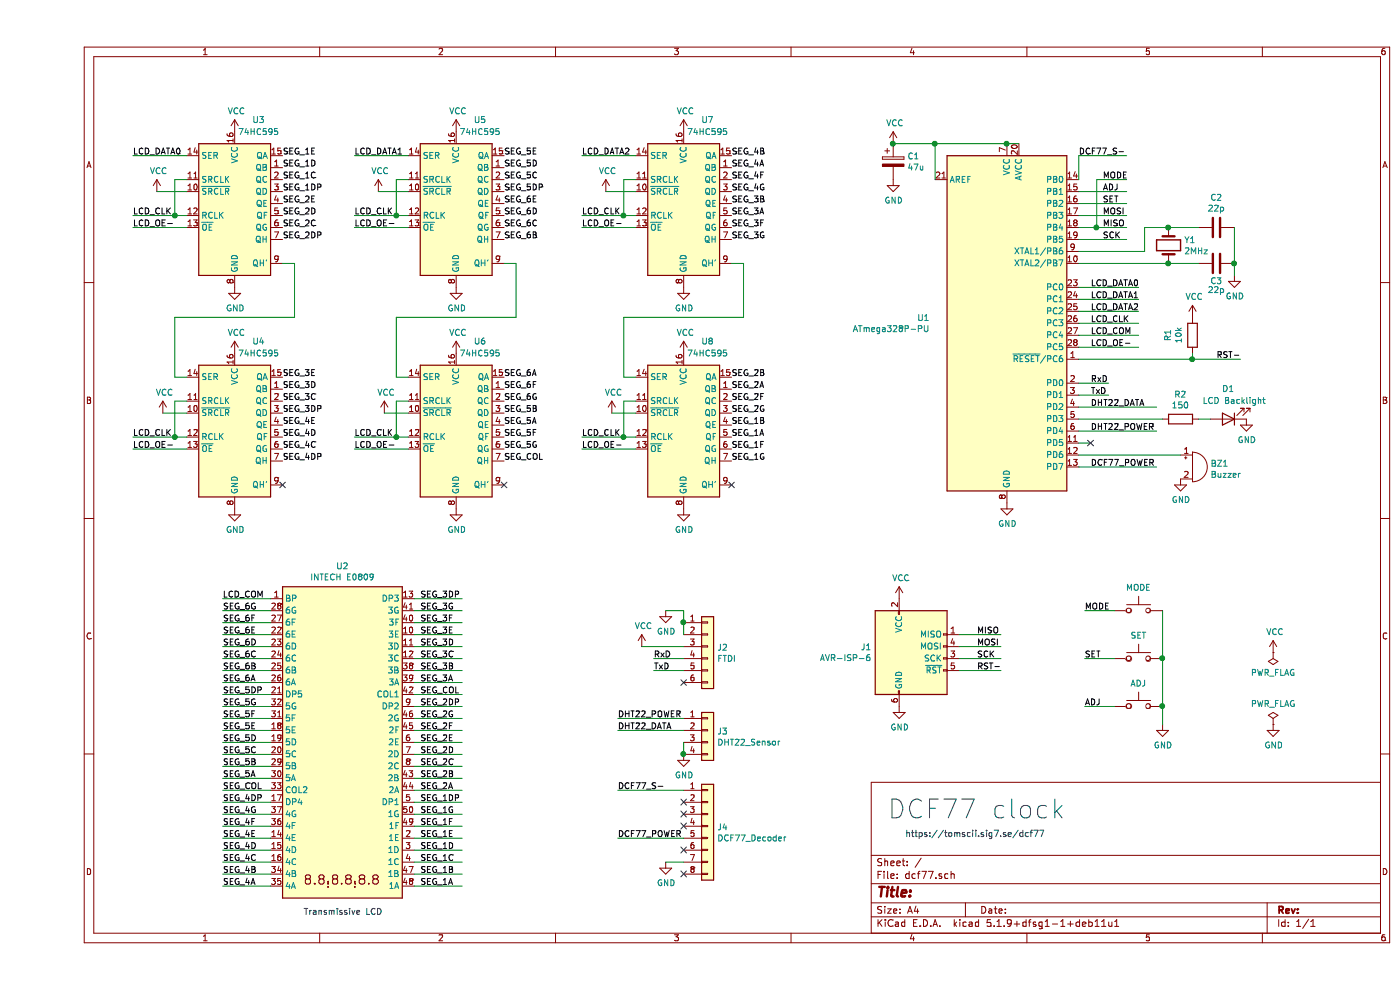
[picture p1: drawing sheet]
EESchema Schematic File Version 4
EELAYER 30 0
EELAYER END
$Descr A4 11693 8268
encoding utf-8
Sheet 1 1
Title ""
Date ""
Rev ""
Comp ""
Comment1 ""
Comment2 ""
Comment3 ""
Comment4 ""
$EndDescr
$Comp
L MCU_Microchip_ATmega:ATmega328P-PU U1
U 1 1
P 8100 2700
F 0 "U1" H 7456 2746 50  0000 R CNN
F 1 "ATmega328P-PU" H 7456 2655 50  0000 R CNN
F 2 "Package_DIP:DIP-28_W7.62mm" H 8100 2700 50  0001 C CIN
F 3 "http://ww1.microchip.com/downloads/en/DeviceDoc/ATmega328_P%20AVR%20MCU%20with%20picoPower%20Technology%20Data%20Sheet%2040001984A.pdf" H 8100 2700 50  0001 C CNN
	1    8100 2700
	1    0    0    -1  
$EndComp
$Comp
L Device:Crystal Y1
U 1 1
P 9450 2050
F 0 "Y1" V 9404 2181 50  0000 L CNN
F 1 "2MHz" V 9495 2181 50  0000 L CNN
F 2 "Crystal:Crystal_HC49-U_Vertical" H 9450 2050 50  0001 C CNN
F 3 "~" H 9450 2050 50  0001 C CNN
	1    9450 2050
	0    1    1    0   
$EndComp
$Comp
L Device:C C2
U 1 1
P 9850 1900
F 0 "C2" V 9598 1900 50  0000 C CNN
F 1 "22p" V 9689 1900 50  0000 C CNN
F 2 "Capacitor_THT:C_Disc_D5.0mm_W2.5mm_P5.00mm" H 9888 1750 50  0001 C CNN
F 3 "~" H 9850 1900 50  0001 C CNN
	1    9850 1900
	0    1    1    0   
$EndComp
$Comp
L Device:C C3
U 1 1
P 9850 2200
F 0 "C3" V 9700 2200 50  0000 C CNN
F 1 "22p" V 9625 2200 50  0000 C CNN
F 2 "Capacitor_THT:C_Disc_D5.0mm_W2.5mm_P5.00mm" H 9888 2050 50  0001 C CNN
F 3 "~" H 9850 2200 50  0001 C CNN
	1    9850 2200
	0    -1   -1   0   
$EndComp
$Comp
L power:GND #PWR0101
U 1 1
P 10000 2300
F 0 "#PWR0101" H 10000 2050 50  0001 C CNN
F 1 "GND" H 10005 2127 50  0000 C CNN
F 2 "" H 10000 2300 50  0001 C CNN
F 3 "" H 10000 2300 50  0001 C CNN
	1    10000 2300
	1    0    0    -1  
$EndComp
$Comp
L power:GND #PWR0102
U 1 1
P 8100 4200
F 0 "#PWR0102" H 8100 3950 50  0001 C CNN
F 1 "GND" H 8105 4027 50  0000 C CNN
F 2 "" H 8100 4200 50  0001 C CNN
F 3 "" H 8100 4200 50  0001 C CNN
	1    8100 4200
	1    0    0    -1  
$EndComp
Wire Wire Line
	8700 2200 9450 2200
Wire Wire Line
	9700 2200 9450 2200
Connection ~ 9450 2200
Wire Wire Line
	8700 2100 9250 2100
Wire Wire Line
	9250 2100 9250 1900
Wire Wire Line
	9250 1900 9450 1900
Wire Wire Line
	9450 1900 9700 1900
Connection ~ 9450 1900
Wire Wire Line
	10000 1900 10000 2200
Wire Wire Line
	10000 2200 10000 2300
Connection ~ 10000 2200
$Comp
L power:VCC #PWR0103
U 1 1
P 7150 1200
F 0 "#PWR0103" H 7150 1050 50  0001 C CNN
F 1 "VCC" H 7165 1373 50  0000 C CNN
F 2 "" H 7150 1200 50  0001 C CNN
F 3 "" H 7150 1200 50  0001 C CNN
	1    7150 1200
	1    0    0    -1  
$EndComp
$Comp
L Device:CP C1
U 1 1
P 7150 1350
F 0 "C1" H 7268 1396 50  0000 L CNN
F 1 "47u" H 7268 1305 50  0000 L CNN
F 2 "Capacitor_THT:CP_Radial_D5.0mm_P2.00mm" H 7188 1200 50  0001 C CNN
F 3 "~" H 7150 1350 50  0001 C CNN
	1    7150 1350
	1    0    0    -1  
$EndComp
Wire Wire Line
	7150 1200 7500 1200
Connection ~ 7150 1200
Wire Wire Line
	8100 1200 8200 1200
Connection ~ 8100 1200
Wire Wire Line
	7500 1500 7500 1200
Connection ~ 7500 1200
Wire Wire Line
	7500 1200 8100 1200
$Comp
L power:GND #PWR0104
U 1 1
P 7150 1500
F 0 "#PWR0104" H 7150 1250 50  0001 C CNN
F 1 "GND" H 7155 1327 50  0000 C CNN
F 2 "" H 7150 1500 50  0001 C CNN
F 3 "" H 7150 1500 50  0001 C CNN
	1    7150 1500
	1    0    0    -1  
$EndComp
$Comp
L Connector:AVR-ISP-6 J1
U 1 1
P 7300 5500
F 0 "J1" H 6971 5596 50  0000 R CNN
F 1 "AVR-ISP-6" H 6971 5505 50  0000 R CNN
F 2 "Connector_PinHeader_2.54mm:PinHeader_2x03_P2.54mm_Horizontal" V 7050 5550 50  0001 C CNN
F 3 " ~" H 6025 4950 50  0001 C CNN
	1    7300 5500
	1    0    0    -1  
$EndComp
$Comp
L power:VCC #PWR0105
U 1 1
P 7200 5000
F 0 "#PWR0105" H 7200 4850 50  0001 C CNN
F 1 "VCC" H 7215 5173 50  0000 C CNN
F 2 "" H 7200 5000 50  0001 C CNN
F 3 "" H 7200 5000 50  0001 C CNN
	1    7200 5000
	1    0    0    -1  
$EndComp
$Comp
L power:GND #PWR0106
U 1 1
P 7200 5900
F 0 "#PWR0106" H 7200 5650 50  0001 C CNN
F 1 "GND" H 7205 5727 50  0000 C CNN
F 2 "" H 7200 5900 50  0001 C CNN
F 3 "" H 7200 5900 50  0001 C CNN
	1    7200 5900
	1    0    0    -1  
$EndComp
$Comp
L power:GND #PWR0107
U 1 1
P 5250 5100
F 0 "#PWR0107" H 5250 4850 50  0001 C CNN
F 1 "GND" H 5255 4927 50  0000 C CNN
F 2 "" H 5250 5100 50  0001 C CNN
F 3 "" H 5250 5100 50  0001 C CNN
	1    5250 5100
	1    0    0    -1  
$EndComp
Wire Wire Line
	5250 5100 5400 5100
Text Label 8900 1900 0    50   ~ 0
MISO
Text Label 8900 1800 0    50   ~ 0
MOSI
Text Label 8900 2000 0    50   ~ 0
SCK
Text Label 9850 3000 0    50   ~ 0
RST-
Wire Wire Line
	7700 5300 8050 5300
Wire Wire Line
	7700 5400 8050 5400
Wire Wire Line
	7700 5500 8050 5500
Wire Wire Line
	7700 5600 8050 5600
Text Label 7850 5300 0    50   ~ 0
MISO
Text Label 7850 5400 0    50   ~ 0
MOSI
Text Label 7850 5500 0    50   ~ 0
SCK
Text Label 7850 5600 0    50   ~ 0
RST-
Wire Wire Line
	5400 5500 5150 5500
Wire Wire Line
	5400 5600 5150 5600
Text Label 8800 3200 0    50   ~ 0
RxD
Text Label 8800 3300 0    50   ~ 0
TxD
Text Label 5150 5500 0    50   ~ 0
RxD
Text Label 5150 5600 0    50   ~ 0
TxD
Wire Wire Line
	8700 2000 9100 2000
Wire Wire Line
	8700 1900 8850 1900
Wire Wire Line
	8700 1800 9100 1800
$Comp
L Switch:SW_Push SW2
U 1 1
P 9200 5500
F 0 "SW2" H 9200 5785 50  0001 C CNN
F 1 "SET" H 9200 5693 50  0000 C CNN
F 2 "Button_Switch_THT:SW_PUSH-12mm" H 9200 5700 50  0001 C CNN
F 3 "~" H 9200 5700 50  0001 C CNN
	1    9200 5500
	1    0    0    -1  
$EndComp
$Comp
L Switch:SW_Push SW3
U 1 1
P 9200 5900
F 0 "SW3" H 9200 6185 50  0001 C CNN
F 1 "ADJ" H 9200 6093 50  0000 C CNN
F 2 "Button_Switch_THT:SW_PUSH-12mm" H 9200 6100 50  0001 C CNN
F 3 "~" H 9200 6100 50  0001 C CNN
	1    9200 5900
	1    0    0    -1  
$EndComp
$Comp
L power:GND #PWR0108
U 1 1
P 9400 6050
F 0 "#PWR0108" H 9400 5800 50  0001 C CNN
F 1 "GND" H 9405 5877 50  0000 C CNN
F 2 "" H 9400 6050 50  0001 C CNN
F 3 "" H 9400 6050 50  0001 C CNN
	1    9400 6050
	1    0    0    -1  
$EndComp
Wire Wire Line
	8700 1600 9100 1600
Wire Wire Line
	8700 1700 9100 1700
Wire Wire Line
	8850 1900 8850 1500
Wire Wire Line
	8850 1500 9100 1500
Connection ~ 8850 1900
Wire Wire Line
	8850 1900 9100 1900
Text Label 8900 1500 0    50   ~ 0
MODE
Text Label 8900 1600 0    50   ~ 0
ADJ
Text Label 8900 1700 0    50   ~ 0
SET
Wire Wire Line
	8750 5100 9000 5100
Text Label 8750 5100 0    50   ~ 0
MODE
Text Label 8750 5900 0    50   ~ 0
ADJ
Text Label 8750 5500 0    50   ~ 0
SET
Wire Wire Line
	8700 1500 8700 1300
Text Label 8700 1300 0    50   ~ 0
DCF77_S-
$Comp
L Connector_Generic:Conn_01x08 J4
U 1 1
P 5600 6900
F 0 "J4" H 5680 6892 50  0000 L CNN
F 1 "DCF77_Decoder" H 5680 6801 50  0000 L CNN
F 2 "Connector_PinSocket_2.54mm:PinSocket_1x08_P2.54mm_Vertical" H 5600 6900 50  0001 C CNN
F 3 "~" H 5600 6900 50  0001 C CNN
	1    5600 6900
	1    0    0    -1  
$EndComp
$Comp
L power:GND #PWR0109
U 1 1
P 5250 7200
F 0 "#PWR0109" H 5250 6950 50  0001 C CNN
F 1 "GND" H 5255 7027 50  0000 C CNN
F 2 "" H 5250 7200 50  0001 C CNN
F 3 "" H 5250 7200 50  0001 C CNN
	1    5250 7200
	1    0    0    -1  
$EndComp
Wire Wire Line
	5250 7200 5400 7200
Text Label 4850 7000 0    50   ~ 0
DCF77_POWER
Text Label 4850 6600 0    50   ~ 0
DCF77_S-
Wire Wire Line
	5400 6600 4850 6600
Wire Wire Line
	4850 7000 5400 7000
Wire Wire Line
	8700 1300 9100 1300
Text Label 8800 3900 0    50   ~ 0
DCF77_POWER
$Comp
L Device:Buzzer BZ1
U 1 1
P 9650 3900
F 0 "BZ1" H 9802 3929 50  0000 L CNN
F 1 "Buzzer" H 9802 3838 50  0000 L CNN
F 2 "Buzzer_Beeper:Buzzer_12x9.5RM7.6" V 9625 4000 50  0001 C CNN
F 3 "~" V 9625 4000 50  0001 C CNN
	1    9650 3900
	1    0    0    -1  
$EndComp
$Comp
L power:GND #PWR0110
U 1 1
P 9550 4000
F 0 "#PWR0110" H 9550 3750 50  0001 C CNN
F 1 "GND" H 9555 3827 50  0000 C CNN
F 2 "" H 9550 4000 50  0001 C CNN
F 3 "" H 9550 4000 50  0001 C CNN
	1    9550 4000
	1    0    0    -1  
$EndComp
Wire Wire Line
	9550 3800 8700 3800
$Comp
L Connector_Generic:Conn_01x04 J3
U 1 1
P 5600 6100
F 0 "J3" H 5680 6092 50  0000 L CNN
F 1 "DHT22_Sensor" H 5680 6001 50  0000 L CNN
F 2 "Connector_PinSocket_2.54mm:PinSocket_1x04_P2.54mm_Vertical" H 5600 6100 50  0001 C CNN
F 3 "~" H 5600 6100 50  0001 C CNN
	1    5600 6100
	1    0    0    -1  
$EndComp
Text Label 4850 6000 0    50   ~ 0
DHT22_POWER
Text Label 4850 6100 0    50   ~ 0
DHT22_DATA
Wire Wire Line
	5400 6000 4850 6000
Wire Wire Line
	5400 6100 4850 6100
$Comp
L power:GND #PWR0111
U 1 1
P 5400 6300
F 0 "#PWR0111" H 5400 6050 50  0001 C CNN
F 1 "GND" H 5405 6127 50  0000 C CNN
F 2 "" H 5400 6300 50  0001 C CNN
F 3 "" H 5400 6300 50  0001 C CNN
	1    5400 6300
	1    0    0    -1  
$EndComp
Wire Wire Line
	5400 6200 5400 6300
Connection ~ 5400 6300
Text Label 8800 3400 0    50   ~ 0
DHT22_DATA
Text Label 8800 3600 0    50   ~ 0
DHT22_POWER
Wire Wire Line
	8700 3400 9350 3400
Wire Wire Line
	8700 3600 9350 3600
Wire Wire Line
	8700 3900 9350 3900
$Comp
L Device:R R2
U 1 1
P 9550 3500
F 0 "R2" V 9343 3500 50  0000 C CNN
F 1 "150" V 9434 3500 50  0000 C CNN
F 2 "Resistor_THT:R_Axial_DIN0207_L6.3mm_D2.5mm_P2.54mm_Vertical" V 9480 3500 50  0001 C CNN
F 3 "~" H 9550 3500 50  0001 C CNN
	1    9550 3500
	0    1    1    0   
$EndComp
Wire Wire Line
	9400 3500 8700 3500
$Comp
L Device:LED D1
U 1 1
P 9950 3500
F 0 "D1" H 9950 3250 50  0000 C CNN
F 1 "LCD Backlight" H 9900 3350 50  0000 C CNN
F 2 "tomscii:LED_backlight_COM0621" H 9950 3500 50  0001 C CNN
F 3 "~" H 9950 3500 50  0001 C CNN
	1    9950 3500
	-1   0    0    1   
$EndComp
Wire Wire Line
	9700 3500 9800 3500
$Comp
L power:GND #PWR0112
U 1 1
P 10100 3500
F 0 "#PWR0112" H 10100 3250 50  0001 C CNN
F 1 "GND" H 10105 3327 50  0000 C CNN
F 2 "" H 10100 3500 50  0001 C CNN
F 3 "" H 10100 3500 50  0001 C CNN
	1    10100 3500
	1    0    0    -1  
$EndComp
Text Label 8800 2400 0    50   ~ 0
LCD_DATA0
Text Label 8800 2500 0    50   ~ 0
LCD_DATA1
Text Label 8800 2600 0    50   ~ 0
LCD_DATA2
Text Label 8800 2700 0    50   ~ 0
LCD_CLK
Text Label 8800 2800 0    50   ~ 0
LCD_COM
Text Label 8800 2900 0    50   ~ 0
LCD_OE-
Wire Wire Line
	8700 2400 9200 2400
Wire Wire Line
	8700 2500 9200 2500
Wire Wire Line
	8700 2600 9200 2600
Wire Wire Line
	8700 2700 9200 2700
Wire Wire Line
	8700 2800 9200 2800
Wire Wire Line
	8700 2900 9200 2900
$Comp
L 74xx:74HC595 U3
U 1 1
P 1650 1700
F 0 "U3" H 1850 2400 50  0000 C CNN
F 1 "74HC595" H 1850 2300 50  0000 C CNN
F 2 "Package_DIP:DIP-16_W7.62mm_LongPads" H 1650 1700 50  0001 C CNN
F 3 "http://www.ti.com/lit/ds/symlink/sn74hc595.pdf" H 1650 1700 50  0001 C CNN
	1    1650 1700
	1    0    0    -1  
$EndComp
$Comp
L Display_Character:DE122-XX-XX U2
U 1 1
P 2550 6200
F 0 "U2" H 2550 4733 50  0000 C CNN
F 1 "INTECH E0809" H 2550 4824 50  0000 C CNN
F 2 "Display_7Segment:DE122-XX-XX" H 2650 4750 50  0001 C CNN
F 3 "http://www.display-elektronik.de/filter/DE122-RS-20_635.pdf" H 2350 6500 50  0001 C CNN
	1    2550 6200
	-1   0    0    1   
$EndComp
$Comp
L Switch:SW_Push SW1
U 1 1
P 9200 5100
F 0 "SW1" H 9200 5385 50  0001 C CNN
F 1 "MODE" H 9200 5293 50  0000 C CNN
F 2 "Button_Switch_THT:SW_PUSH-12mm" H 9200 5300 50  0001 C CNN
F 3 "~" H 9200 5300 50  0001 C CNN
	1    9200 5100
	1    0    0    -1  
$EndComp
Wire Wire Line
	9400 5100 9400 5500
Wire Wire Line
	9400 5500 9400 5900
Connection ~ 9400 5500
Wire Wire Line
	9400 5900 9400 6050
Connection ~ 9400 5900
Wire Wire Line
	9000 5500 8750 5500
Wire Wire Line
	9000 5900 8750 5900
$Comp
L 74xx:74HC595 U4
U 1 1
P 1650 3550
F 0 "U4" H 1850 4250 50  0000 C CNN
F 1 "74HC595" H 1850 4150 50  0000 C CNN
F 2 "Package_DIP:DIP-16_W7.62mm_LongPads" H 1650 3550 50  0001 C CNN
F 3 "http://www.ti.com/lit/ds/symlink/sn74hc595.pdf" H 1650 3550 50  0001 C CNN
	1    1650 3550
	1    0    0    -1  
$EndComp
Wire Wire Line
	1250 3650 1150 3650
Wire Wire Line
	1150 3650 1150 3350
Wire Wire Line
	1150 3350 1250 3350
Wire Wire Line
	1250 1800 1150 1800
Wire Wire Line
	1150 1800 1150 1500
Wire Wire Line
	1150 1500 1250 1500
$Comp
L power:GND #PWR0113
U 1 1
P 1650 2400
F 0 "#PWR0113" H 1650 2150 50  0001 C CNN
F 1 "GND" H 1655 2227 50  0000 C CNN
F 2 "" H 1650 2400 50  0001 C CNN
F 3 "" H 1650 2400 50  0001 C CNN
	1    1650 2400
	1    0    0    -1  
$EndComp
$Comp
L power:GND #PWR0114
U 1 1
P 1650 4250
F 0 "#PWR0114" H 1650 4000 50  0001 C CNN
F 1 "GND" H 1655 4077 50  0000 C CNN
F 2 "" H 1650 4250 50  0001 C CNN
F 3 "" H 1650 4250 50  0001 C CNN
	1    1650 4250
	1    0    0    -1  
$EndComp
$Comp
L power:VCC #PWR0115
U 1 1
P 1650 1100
F 0 "#PWR0115" H 1650 950 50  0001 C CNN
F 1 "VCC" H 1665 1273 50  0000 C CNN
F 2 "" H 1650 1100 50  0001 C CNN
F 3 "" H 1650 1100 50  0001 C CNN
	1    1650 1100
	1    0    0    -1  
$EndComp
$Comp
L power:VCC #PWR0116
U 1 1
P 1650 2950
F 0 "#PWR0116" H 1650 2800 50  0001 C CNN
F 1 "VCC" H 1665 3123 50  0000 C CNN
F 2 "" H 1650 2950 50  0001 C CNN
F 3 "" H 1650 2950 50  0001 C CNN
	1    1650 2950
	1    0    0    -1  
$EndComp
$Comp
L power:VCC #PWR0117
U 1 1
P 1000 1600
F 0 "#PWR0117" H 1000 1450 50  0001 C CNN
F 1 "VCC" H 1015 1773 50  0000 C CNN
F 2 "" H 1000 1600 50  0001 C CNN
F 3 "" H 1000 1600 50  0001 C CNN
	1    1000 1600
	1    0    0    -1  
$EndComp
Wire Wire Line
	1000 1600 1250 1600
$Comp
L power:VCC #PWR0118
U 1 1
P 1050 3450
F 0 "#PWR0118" H 1050 3300 50  0001 C CNN
F 1 "VCC" H 1065 3623 50  0000 C CNN
F 2 "" H 1050 3450 50  0001 C CNN
F 3 "" H 1050 3450 50  0001 C CNN
	1    1050 3450
	1    0    0    -1  
$EndComp
Wire Wire Line
	1050 3450 1250 3450
Wire Wire Line
	1250 3150 1150 3150
Wire Wire Line
	1150 3150 1150 2650
Wire Wire Line
	1150 2650 2150 2650
Wire Wire Line
	2150 2650 2150 2200
Wire Wire Line
	2150 2200 2050 2200
Text Label 800  1300 0    50   ~ 0
LCD_DATA0
Wire Wire Line
	800  1300 1250 1300
Text Label 800  1900 0    50   ~ 0
LCD_OE-
Text Label 800  3750 0    50   ~ 0
LCD_OE-
Wire Wire Line
	800  3750 1250 3750
Wire Wire Line
	800  1900 1250 1900
Text Label 800  1800 0    50   ~ 0
LCD_CLK
Text Label 800  3650 0    50   ~ 0
LCD_CLK
Wire Wire Line
	800  3650 1150 3650
Connection ~ 1150 3650
Wire Wire Line
	800  1800 1150 1800
Connection ~ 1150 1800
Wire Wire Line
	8700 3700 8800 3700
NoConn ~ 8800 3700
$Comp
L power:VCC #PWR0119
U 1 1
P 5050 5400
F 0 "#PWR0119" H 5050 5250 50  0001 C CNN
F 1 "VCC" H 5065 5573 50  0000 C CNN
F 2 "" H 5050 5400 50  0001 C CNN
F 3 "" H 5050 5400 50  0001 C CNN
	1    5050 5400
	1    0    0    -1  
$EndComp
Wire Wire Line
	5050 5400 5400 5400
$Comp
L Connector_Generic:Conn_01x06 J2
U 1 1
P 5600 5400
F 0 "J2" H 5680 5392 50  0000 L CNN
F 1 "FTDI" H 5680 5301 50  0000 L CNN
F 2 "Connector_PinHeader_2.54mm:PinHeader_1x06_P2.54mm_Vertical" H 5600 5400 50  0001 C CNN
F 3 "~" H 5600 5400 50  0001 C CNN
	1    5600 5400
	1    0    0    -1  
$EndComp
Wire Wire Line
	5400 5100 5400 5200
Wire Wire Line
	5400 5200 5400 5300
Connection ~ 5400 5200
$Comp
L power:PWR_FLAG #FLG0101
U 1 1
P 10325 5450
F 0 "#FLG0101" H 10325 5525 50  0001 C CNN
F 1 "PWR_FLAG" H 10325 5623 50  0000 C CNN
F 2 "" H 10325 5450 50  0001 C CNN
F 3 "~" H 10325 5450 50  0001 C CNN
	1    10325 5450
	-1   0    0    1   
$EndComp
$Comp
L power:PWR_FLAG #FLG0102
U 1 1
P 10325 6050
F 0 "#FLG0102" H 10325 6125 50  0001 C CNN
F 1 "PWR_FLAG" H 10325 6223 50  0000 C CNN
F 2 "" H 10325 6050 50  0001 C CNN
F 3 "~" H 10325 6050 50  0001 C CNN
	1    10325 6050
	1    0    0    -1  
$EndComp
$Comp
L power:GND #PWR0120
U 1 1
P 10325 6050
F 0 "#PWR0120" H 10325 5800 50  0001 C CNN
F 1 "GND" H 10330 5877 50  0000 C CNN
F 2 "" H 10325 6050 50  0001 C CNN
F 3 "" H 10325 6050 50  0001 C CNN
	1    10325 6050
	1    0    0    -1  
$EndComp
$Comp
L power:VCC #PWR0121
U 1 1
P 10325 5450
F 0 "#PWR0121" H 10325 5300 50  0001 C CNN
F 1 "VCC" H 10340 5623 50  0000 C CNN
F 2 "" H 10325 5450 50  0001 C CNN
F 3 "" H 10325 5450 50  0001 C CNN
	1    10325 5450
	1    0    0    -1  
$EndComp
Wire Wire Line
	8700 3200 8950 3200
Wire Wire Line
	8700 3300 8950 3300
Text Label 2050 3850 0    50   ~ 0
SEG_4DP
Text Label 2050 3750 0    50   ~ 0
SEG_4C
Text Label 2050 3650 0    50   ~ 0
SEG_4D
Text Label 2050 3550 0    50   ~ 0
SEG_4E
Text Label 2050 3450 0    50   ~ 0
SEG_3DP
Text Label 2050 3350 0    50   ~ 0
SEG_3C
Text Label 2050 3250 0    50   ~ 0
SEG_3D
Text Label 2050 3150 0    50   ~ 0
SEG_3E
Text Label 2050 2000 0    50   ~ 0
SEG_2DP
Text Label 2050 1900 0    50   ~ 0
SEG_2C
Text Label 2050 1800 0    50   ~ 0
SEG_2D
Text Label 2050 1700 0    50   ~ 0
SEG_2E
Text Label 2050 1600 0    50   ~ 0
SEG_1DP
Text Label 2050 1500 0    50   ~ 0
SEG_1C
Text Label 2050 1400 0    50   ~ 0
SEG_1D
Text Label 2050 1300 0    50   ~ 0
SEG_1E
Text Label 1550 5000 0    50   ~ 0
LCD_COM
Wire Wire Line
	1550 5000 1950 5000
Text Label 1550 5100 0    50   ~ 0
SEG_6G
Wire Wire Line
	1550 5100 1950 5100
Text Label 1550 5200 0    50   ~ 0
SEG_6F
Text Label 1550 5300 0    50   ~ 0
SEG_6E
Text Label 1550 5400 0    50   ~ 0
SEG_6D
Text Label 1550 5500 0    50   ~ 0
SEG_6C
Text Label 1550 5600 0    50   ~ 0
SEG_6B
Text Label 1550 5700 0    50   ~ 0
SEG_6A
Text Label 1550 5800 0    50   ~ 0
SEG_5DP
Text Label 1550 5900 0    50   ~ 0
SEG_5G
Text Label 1550 6000 0    50   ~ 0
SEG_5F
Text Label 1550 6100 0    50   ~ 0
SEG_5E
Text Label 1550 6200 0    50   ~ 0
SEG_5D
Text Label 1550 6300 0    50   ~ 0
SEG_5C
Text Label 1550 6400 0    50   ~ 0
SEG_5B
Text Label 1550 6500 0    50   ~ 0
SEG_5A
Text Label 1550 6600 0    50   ~ 0
SEG_COL
Text Label 1550 6700 0    50   ~ 0
SEG_4DP
Text Label 1550 6800 0    50   ~ 0
SEG_4G
Text Label 1550 6900 0    50   ~ 0
SEG_4F
Text Label 1550 7000 0    50   ~ 0
SEG_4E
Text Label 1550 7100 0    50   ~ 0
SEG_4D
Text Label 1550 7200 0    50   ~ 0
SEG_4C
Text Label 1550 7300 0    50   ~ 0
SEG_4B
Text Label 1550 7400 0    50   ~ 0
SEG_4A
Wire Wire Line
	1550 5200 1950 5200
Wire Wire Line
	1950 5300 1550 5300
Wire Wire Line
	1550 5400 1950 5400
Wire Wire Line
	1950 5500 1550 5500
Wire Wire Line
	1550 5600 1950 5600
Wire Wire Line
	1950 5700 1550 5700
Wire Wire Line
	1550 5800 1950 5800
Wire Wire Line
	1950 5900 1550 5900
Wire Wire Line
	1550 6000 1950 6000
Wire Wire Line
	1950 6100 1550 6100
Wire Wire Line
	1550 6200 1950 6200
Wire Wire Line
	1950 6300 1550 6300
Wire Wire Line
	1550 6400 1950 6400
Wire Wire Line
	1950 6500 1550 6500
Wire Wire Line
	1550 6600 1950 6600
Wire Wire Line
	1950 6700 1550 6700
Wire Wire Line
	1550 6800 1950 6800
Wire Wire Line
	1950 6900 1550 6900
Wire Wire Line
	1550 7000 1950 7000
Wire Wire Line
	1950 7100 1550 7100
Wire Wire Line
	1550 7200 1950 7200
Wire Wire Line
	1950 7300 1550 7300
Wire Wire Line
	1550 7400 1950 7400
Text Label 3200 5000 0    50   ~ 0
SEG_3DP
Text Label 3200 5100 0    50   ~ 0
SEG_3G
Text Label 3200 5200 0    50   ~ 0
SEG_3F
Text Label 3200 5300 0    50   ~ 0
SEG_3E
Text Label 3200 5400 0    50   ~ 0
SEG_3D
Text Label 3200 5500 0    50   ~ 0
SEG_3C
Text Label 3200 5600 0    50   ~ 0
SEG_3B
Text Label 3200 5700 0    50   ~ 0
SEG_3A
Text Label 3200 5800 0    50   ~ 0
SEG_COL
Text Label 3200 5900 0    50   ~ 0
SEG_2DP
Text Label 3200 6000 0    50   ~ 0
SEG_2G
Text Label 3200 6100 0    50   ~ 0
SEG_2F
Text Label 3200 6200 0    50   ~ 0
SEG_2E
Text Label 3200 6300 0    50   ~ 0
SEG_2D
Text Label 3200 6400 0    50   ~ 0
SEG_2C
Text Label 3200 6500 0    50   ~ 0
SEG_2B
Text Label 3200 6600 0    50   ~ 0
SEG_2A
Text Label 3200 6700 0    50   ~ 0
SEG_1DP
Text Label 3200 6800 0    50   ~ 0
SEG_1G
Text Label 3200 6900 0    50   ~ 0
SEG_1F
Text Label 3200 7000 0    50   ~ 0
SEG_1E
Text Label 3200 7100 0    50   ~ 0
SEG_1D
Text Label 3200 7200 0    50   ~ 0
SEG_1C
Text Label 3200 7300 0    50   ~ 0
SEG_1B
Text Label 3200 7400 0    50   ~ 0
SEG_1A
Wire Wire Line
	3150 5000 3550 5000
Wire Wire Line
	3150 5100 3550 5100
Wire Wire Line
	3150 5200 3550 5200
Wire Wire Line
	3150 5300 3550 5300
Wire Wire Line
	3150 5400 3550 5400
Wire Wire Line
	3150 5500 3550 5500
Wire Wire Line
	3150 5600 3550 5600
Wire Wire Line
	3150 5700 3550 5700
Wire Wire Line
	3150 5800 3550 5800
Wire Wire Line
	3150 5900 3550 5900
Wire Wire Line
	3150 6000 3550 6000
Wire Wire Line
	3150 6100 3550 6100
Wire Wire Line
	3150 6200 3550 6200
Wire Wire Line
	3150 6300 3550 6300
Wire Wire Line
	3150 6400 3550 6400
Wire Wire Line
	3150 6500 3550 6500
Wire Wire Line
	3150 6600 3550 6600
Wire Wire Line
	3150 6700 3550 6700
Wire Wire Line
	3150 6800 3550 6800
Wire Wire Line
	3150 6900 3550 6900
Wire Wire Line
	3150 7000 3550 7000
Wire Wire Line
	3150 7100 3550 7100
Wire Wire Line
	3150 7200 3550 7200
Wire Wire Line
	3150 7300 3550 7300
Wire Wire Line
	3150 7400 3550 7400
$Comp
L 74xx:74HC595 U5
U 1 1
P 3500 1700
F 0 "U5" H 3700 2400 50  0000 C CNN
F 1 "74HC595" H 3700 2300 50  0000 C CNN
F 2 "Package_DIP:DIP-16_W7.62mm_LongPads" H 3500 1700 50  0001 C CNN
F 3 "http://www.ti.com/lit/ds/symlink/sn74hc595.pdf" H 3500 1700 50  0001 C CNN
	1    3500 1700
	1    0    0    -1  
$EndComp
$Comp
L 74xx:74HC595 U6
U 1 1
P 3500 3550
F 0 "U6" H 3700 4250 50  0000 C CNN
F 1 "74HC595" H 3700 4150 50  0000 C CNN
F 2 "Package_DIP:DIP-16_W7.62mm_LongPads" H 3500 3550 50  0001 C CNN
F 3 "http://www.ti.com/lit/ds/symlink/sn74hc595.pdf" H 3500 3550 50  0001 C CNN
	1    3500 3550
	1    0    0    -1  
$EndComp
Wire Wire Line
	3100 3650 3000 3650
Wire Wire Line
	3000 3650 3000 3350
Wire Wire Line
	3000 3350 3100 3350
Wire Wire Line
	3100 1800 3000 1800
Wire Wire Line
	3000 1800 3000 1500
Wire Wire Line
	3000 1500 3100 1500
$Comp
L power:GND #PWR0122
U 1 1
P 3500 2400
F 0 "#PWR0122" H 3500 2150 50  0001 C CNN
F 1 "GND" H 3505 2227 50  0000 C CNN
F 2 "" H 3500 2400 50  0001 C CNN
F 3 "" H 3500 2400 50  0001 C CNN
	1    3500 2400
	1    0    0    -1  
$EndComp
$Comp
L power:GND #PWR0123
U 1 1
P 3500 4250
F 0 "#PWR0123" H 3500 4000 50  0001 C CNN
F 1 "GND" H 3505 4077 50  0000 C CNN
F 2 "" H 3500 4250 50  0001 C CNN
F 3 "" H 3500 4250 50  0001 C CNN
	1    3500 4250
	1    0    0    -1  
$EndComp
$Comp
L power:VCC #PWR0124
U 1 1
P 3500 1100
F 0 "#PWR0124" H 3500 950 50  0001 C CNN
F 1 "VCC" H 3515 1273 50  0000 C CNN
F 2 "" H 3500 1100 50  0001 C CNN
F 3 "" H 3500 1100 50  0001 C CNN
	1    3500 1100
	1    0    0    -1  
$EndComp
$Comp
L power:VCC #PWR0125
U 1 1
P 3500 2950
F 0 "#PWR0125" H 3500 2800 50  0001 C CNN
F 1 "VCC" H 3515 3123 50  0000 C CNN
F 2 "" H 3500 2950 50  0001 C CNN
F 3 "" H 3500 2950 50  0001 C CNN
	1    3500 2950
	1    0    0    -1  
$EndComp
$Comp
L power:VCC #PWR0126
U 1 1
P 2850 1600
F 0 "#PWR0126" H 2850 1450 50  0001 C CNN
F 1 "VCC" H 2865 1773 50  0000 C CNN
F 2 "" H 2850 1600 50  0001 C CNN
F 3 "" H 2850 1600 50  0001 C CNN
	1    2850 1600
	1    0    0    -1  
$EndComp
Wire Wire Line
	2850 1600 3100 1600
$Comp
L power:VCC #PWR0127
U 1 1
P 2900 3450
F 0 "#PWR0127" H 2900 3300 50  0001 C CNN
F 1 "VCC" H 2915 3623 50  0000 C CNN
F 2 "" H 2900 3450 50  0001 C CNN
F 3 "" H 2900 3450 50  0001 C CNN
	1    2900 3450
	1    0    0    -1  
$EndComp
Wire Wire Line
	2900 3450 3100 3450
Wire Wire Line
	3100 3150 3000 3150
Wire Wire Line
	3000 3150 3000 2650
Wire Wire Line
	3000 2650 4000 2650
Wire Wire Line
	4000 2650 4000 2200
Wire Wire Line
	4000 2200 3900 2200
Text Label 2650 1300 0    50   ~ 0
LCD_DATA1
Wire Wire Line
	2650 1300 3100 1300
Text Label 2650 1900 0    50   ~ 0
LCD_OE-
Text Label 2650 3750 0    50   ~ 0
LCD_OE-
Wire Wire Line
	2650 3750 3100 3750
Wire Wire Line
	2650 1900 3100 1900
Text Label 2650 1800 0    50   ~ 0
LCD_CLK
Text Label 2650 3650 0    50   ~ 0
LCD_CLK
Wire Wire Line
	2650 3650 3000 3650
Connection ~ 3000 3650
Wire Wire Line
	2650 1800 3000 1800
Connection ~ 3000 1800
Text Label 3900 3850 0    50   ~ 0
SEG_COL
Text Label 3900 3750 0    50   ~ 0
SEG_5G
Text Label 3900 3650 0    50   ~ 0
SEG_5F
Text Label 3900 3550 0    50   ~ 0
SEG_5A
Text Label 3900 3450 0    50   ~ 0
SEG_5B
Text Label 3900 3350 0    50   ~ 0
SEG_6G
Text Label 3900 3250 0    50   ~ 0
SEG_6F
Text Label 3900 3150 0    50   ~ 0
SEG_6A
Text Label 3900 2000 0    50   ~ 0
SEG_6B
Text Label 3900 1900 0    50   ~ 0
SEG_6C
Text Label 3900 1800 0    50   ~ 0
SEG_6D
Text Label 3900 1700 0    50   ~ 0
SEG_6E
Text Label 3900 1600 0    50   ~ 0
SEG_5DP
Text Label 3900 1500 0    50   ~ 0
SEG_5C
Text Label 3900 1400 0    50   ~ 0
SEG_5D
Text Label 3900 1300 0    50   ~ 0
SEG_5E
$Comp
L 74xx:74HC595 U7
U 1 1
P 5400 1700
F 0 "U7" H 5600 2400 50  0000 C CNN
F 1 "74HC595" H 5600 2300 50  0000 C CNN
F 2 "Package_DIP:DIP-16_W7.62mm_LongPads" H 5400 1700 50  0001 C CNN
F 3 "http://www.ti.com/lit/ds/symlink/sn74hc595.pdf" H 5400 1700 50  0001 C CNN
	1    5400 1700
	1    0    0    -1  
$EndComp
$Comp
L 74xx:74HC595 U8
U 1 1
P 5400 3550
F 0 "U8" H 5600 4250 50  0000 C CNN
F 1 "74HC595" H 5600 4150 50  0000 C CNN
F 2 "Package_DIP:DIP-16_W7.62mm_LongPads" H 5400 3550 50  0001 C CNN
F 3 "http://www.ti.com/lit/ds/symlink/sn74hc595.pdf" H 5400 3550 50  0001 C CNN
	1    5400 3550
	1    0    0    -1  
$EndComp
Wire Wire Line
	5000 3650 4900 3650
Wire Wire Line
	4900 3650 4900 3350
Wire Wire Line
	4900 3350 5000 3350
Wire Wire Line
	5000 1800 4900 1800
Wire Wire Line
	4900 1800 4900 1500
Wire Wire Line
	4900 1500 5000 1500
$Comp
L power:GND #PWR0128
U 1 1
P 5400 2400
F 0 "#PWR0128" H 5400 2150 50  0001 C CNN
F 1 "GND" H 5405 2227 50  0000 C CNN
F 2 "" H 5400 2400 50  0001 C CNN
F 3 "" H 5400 2400 50  0001 C CNN
	1    5400 2400
	1    0    0    -1  
$EndComp
$Comp
L power:GND #PWR0129
U 1 1
P 5400 4250
F 0 "#PWR0129" H 5400 4000 50  0001 C CNN
F 1 "GND" H 5405 4077 50  0000 C CNN
F 2 "" H 5400 4250 50  0001 C CNN
F 3 "" H 5400 4250 50  0001 C CNN
	1    5400 4250
	1    0    0    -1  
$EndComp
$Comp
L power:VCC #PWR0130
U 1 1
P 5400 1100
F 0 "#PWR0130" H 5400 950 50  0001 C CNN
F 1 "VCC" H 5415 1273 50  0000 C CNN
F 2 "" H 5400 1100 50  0001 C CNN
F 3 "" H 5400 1100 50  0001 C CNN
	1    5400 1100
	1    0    0    -1  
$EndComp
$Comp
L power:VCC #PWR0131
U 1 1
P 5400 2950
F 0 "#PWR0131" H 5400 2800 50  0001 C CNN
F 1 "VCC" H 5415 3123 50  0000 C CNN
F 2 "" H 5400 2950 50  0001 C CNN
F 3 "" H 5400 2950 50  0001 C CNN
	1    5400 2950
	1    0    0    -1  
$EndComp
$Comp
L power:VCC #PWR0132
U 1 1
P 4750 1600
F 0 "#PWR0132" H 4750 1450 50  0001 C CNN
F 1 "VCC" H 4765 1773 50  0000 C CNN
F 2 "" H 4750 1600 50  0001 C CNN
F 3 "" H 4750 1600 50  0001 C CNN
	1    4750 1600
	1    0    0    -1  
$EndComp
Wire Wire Line
	4750 1600 5000 1600
$Comp
L power:VCC #PWR0133
U 1 1
P 4800 3450
F 0 "#PWR0133" H 4800 3300 50  0001 C CNN
F 1 "VCC" H 4815 3623 50  0000 C CNN
F 2 "" H 4800 3450 50  0001 C CNN
F 3 "" H 4800 3450 50  0001 C CNN
	1    4800 3450
	1    0    0    -1  
$EndComp
Wire Wire Line
	4800 3450 5000 3450
Wire Wire Line
	5000 3150 4900 3150
Wire Wire Line
	4900 3150 4900 2650
Wire Wire Line
	4900 2650 5900 2650
Wire Wire Line
	5900 2650 5900 2200
Wire Wire Line
	5900 2200 5800 2200
Text Label 4550 1300 0    50   ~ 0
LCD_DATA2
Wire Wire Line
	4550 1300 5000 1300
Text Label 4550 1900 0    50   ~ 0
LCD_OE-
Text Label 4550 3750 0    50   ~ 0
LCD_OE-
Wire Wire Line
	4550 3750 5000 3750
Wire Wire Line
	4550 1900 5000 1900
Text Label 4550 1800 0    50   ~ 0
LCD_CLK
Text Label 4550 3650 0    50   ~ 0
LCD_CLK
Wire Wire Line
	4550 3650 4900 3650
Connection ~ 4900 3650
Wire Wire Line
	4550 1800 4900 1800
Connection ~ 4900 1800
Text Label 5800 3850 0    50   ~ 0
SEG_1G
Text Label 5800 3750 0    50   ~ 0
SEG_1F
Text Label 5800 3650 0    50   ~ 0
SEG_1A
Text Label 5800 3550 0    50   ~ 0
SEG_1B
Text Label 5800 3450 0    50   ~ 0
SEG_2G
Text Label 5800 3350 0    50   ~ 0
SEG_2F
Text Label 5800 3250 0    50   ~ 0
SEG_2A
Text Label 5800 3150 0    50   ~ 0
SEG_2B
Text Label 5800 2000 0    50   ~ 0
SEG_3G
Text Label 5800 1900 0    50   ~ 0
SEG_3F
Text Label 5800 1800 0    50   ~ 0
SEG_3A
Text Label 5800 1700 0    50   ~ 0
SEG_3B
Text Label 5800 1600 0    50   ~ 0
SEG_4G
Text Label 5800 1500 0    50   ~ 0
SEG_4F
Text Label 5800 1400 0    50   ~ 0
SEG_4A
Text Label 5800 1300 0    50   ~ 0
SEG_4B
NoConn ~ 5800 4050
NoConn ~ 3900 4050
NoConn ~ 2050 4050
NoConn ~ 5400 5700
NoConn ~ 5400 6700
NoConn ~ 5400 6800
NoConn ~ 5400 6900
NoConn ~ 5400 7100
NoConn ~ 5400 7300
Text Notes 7100 6850 0    157  ~ 0
DCF77 clock
Text Notes 7250 7000 0    51   ~ 0
https://tomscii.sig7.se/dcf77
Wire Wire Line
	9650 2950 9650 3000
$Comp
L power:VCC #PWR?
U 1 1
P 9650 2650
F 0 "#PWR?" H 9650 2500 50  0001 C CNN
F 1 "VCC" H 9665 2823 50  0000 C CNN
F 2 "" H 9650 2650 50  0001 C CNN
F 3 "" H 9650 2650 50  0001 C CNN
	1    9650 2650
	1    0    0    -1  
$EndComp
$Comp
L Device:R R1
U 1 1
P 9650 2800
F 0 "R1" V 9443 2800 50  0000 C CNN
F 1 "10k" V 9534 2800 50  0000 C CNN
F 2 "Resistor_THT:R_Axial_DIN0207_L6.3mm_D2.5mm_P2.54mm_Vertical" V 9580 2800 50  0001 C CNN
F 3 "~" H 9650 2800 50  0001 C CNN
	1    9650 2800
	1    0    0    -1  
$EndComp
Connection ~ 9650 3000
Wire Wire Line
	9650 3000 10050 3000
Wire Wire Line
	8700 3000 9650 3000
Text Notes 2225 7650 0    50   ~ 0
Transmissive LCD
$EndSCHEMATC
